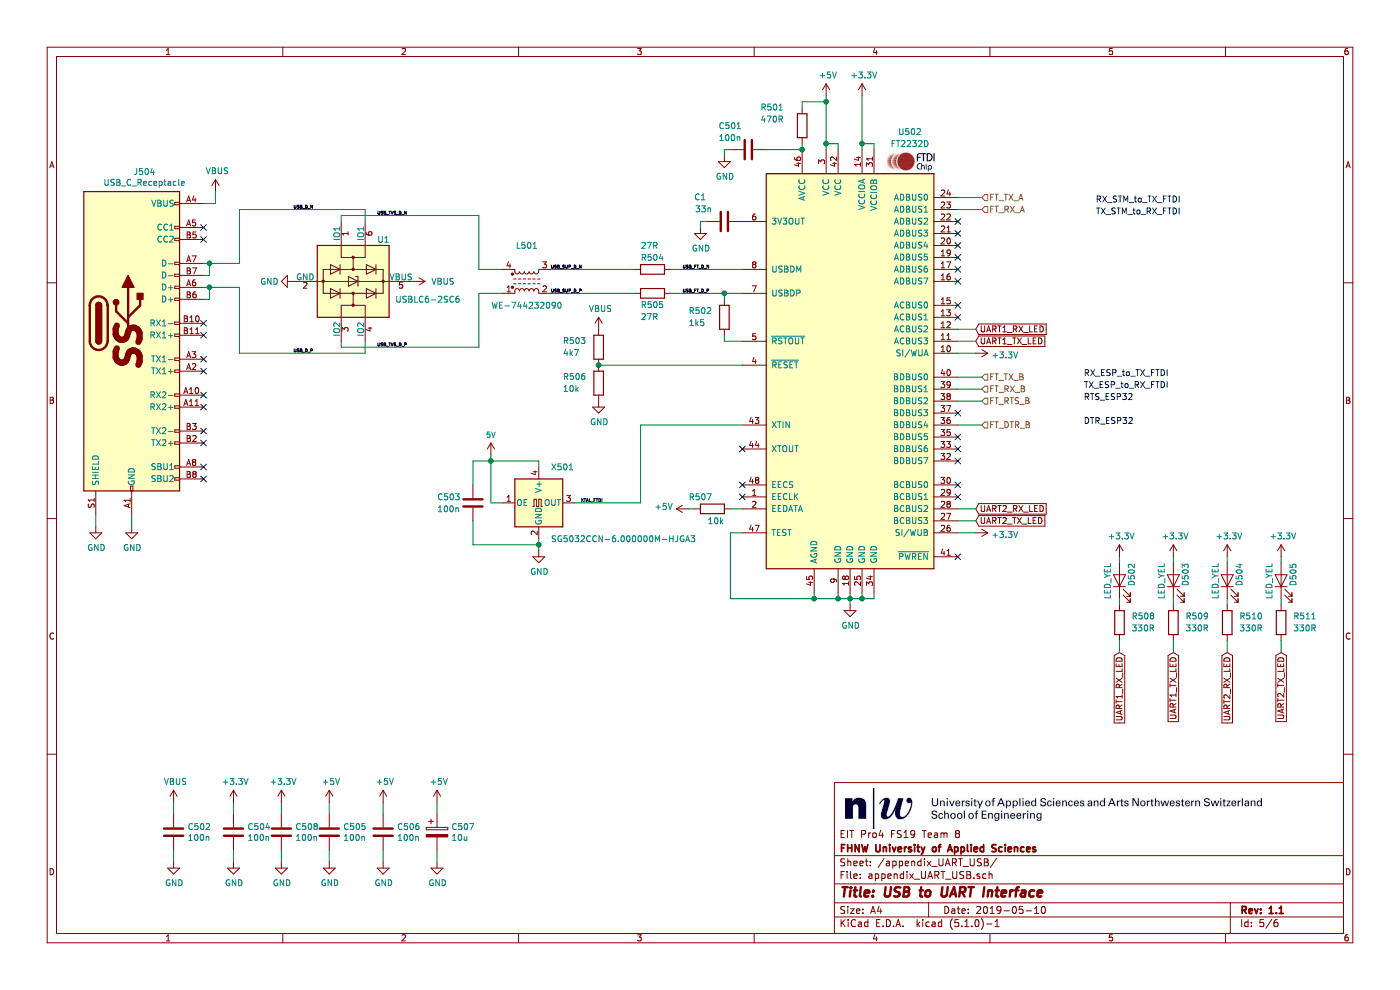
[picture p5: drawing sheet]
EESchema Schematic File Version 4
LIBS:FHNW-Pro4E-FS19T8-3DPrinterBoard-STM32-cache
EELAYER 29 0
EELAYER END
$Descr A4 11693 8268
encoding utf-8
Sheet 5 6
Title "USB to UART Interface"
Date "2019-05-10"
Rev "1.1"
Comp "FHNW University of Applied Sciences"
Comment1 "EIT Pro4 FS19 Team 8"
Comment2 ""
Comment3 ""
Comment4 ""
$EndDescr
$Comp
L Device:C C502
U 1 1
P 1450 6950
F 0 "C502" H 1565 6996 50  0000 L CNN
F 1 "100n" H 1565 6905 50  0000 L CNN
F 2 "Capacitors_SMD:C_0603" H 1488 6800 50  0001 C CNN
F 3 "~" H 1450 6950 50  0001 C CNN
	1    1450 6950
	1    0    0    -1  
$EndComp
$Comp
L Connector:USB_C_Receptacle J504
U 1 1
P 1100 2700
F 0 "J504" H 1207 3967 50  0000 C CNN
F 1 "USB_C_Receptacle" H 1207 3876 50  0000 C CNN
F 2 "Connectors_USB:USB_C_Receptacle_Amphenol_12401610E4-2A" H 1250 2700 50  0001 C CNN
F 3 "https://www.usb.org/sites/default/files/documents/usb_type-c.zip" H 1250 2700 50  0001 C CNN
	1    1100 2700
	1    0    0    -1  
$EndComp
$Comp
L power:GND #PWR0143
U 1 1
P 1100 4400
F 0 "#PWR0143" H 1100 4150 50  0001 C CNN
F 1 "GND" H 1105 4227 50  0000 C CNN
F 2 "" H 1100 4400 50  0001 C CNN
F 3 "" H 1100 4400 50  0001 C CNN
	1    1100 4400
	1    0    0    -1  
$EndComp
Wire Wire Line
	1100 4400 1100 4300
Wire Wire Line
	1700 2500 1750 2500
Wire Wire Line
	1750 2500 1750 2400
Connection ~ 1750 2400
Wire Wire Line
	1750 2400 1700 2400
Wire Wire Line
	1700 2300 1750 2300
Wire Wire Line
	1750 2300 1750 2200
Connection ~ 1750 2200
Wire Wire Line
	1750 2200 1700 2200
$Comp
L power:GND #PWR0508
U 1 1
P 800 4400
F 0 "#PWR0508" H 800 4150 50  0001 C CNN
F 1 "GND" H 805 4227 50  0000 C CNN
F 2 "" H 800 4400 50  0001 C CNN
F 3 "" H 800 4400 50  0001 C CNN
	1    800  4400
	1    0    0    -1  
$EndComp
Wire Wire Line
	800  4400 800  4300
$Comp
L power:VBUS #PWR0501
U 1 1
P 1800 1600
F 0 "#PWR0501" H 1800 1450 50  0001 C CNN
F 1 "VBUS" H 1815 1773 50  0000 C CNN
F 2 "" H 1800 1600 50  0001 C CNN
F 3 "" H 1800 1600 50  0001 C CNN
	1    1800 1600
	1    0    0    -1  
$EndComp
Wire Wire Line
	1700 1700 1800 1700
Wire Wire Line
	1800 1700 1800 1600
Wire Wire Line
	1750 2200 2000 2200
Wire Wire Line
	1750 2400 2000 2400
Text Label 2450 2950 0    25   ~ 0
USB_D_P
Text Label 3150 2900 0    25   ~ 0
USB_TVS_D_P
Text Label 3150 1800 0    25   ~ 0
USB_TVS_D_N
Text Label 2450 1750 0    25   ~ 0
USB_D_N
$Comp
L power:GND #PWR0507
U 1 1
P 1450 7200
F 0 "#PWR0507" H 1450 6950 50  0001 C CNN
F 1 "GND" H 1455 7027 50  0000 C CNN
F 2 "" H 1450 7200 50  0001 C CNN
F 3 "" H 1450 7200 50  0001 C CNN
	1    1450 7200
	1    0    0    -1  
$EndComp
$Comp
L power:VBUS #PWR0506
U 1 1
P 1450 6700
F 0 "#PWR0506" H 1450 6550 50  0001 C CNN
F 1 "VBUS" H 1465 6873 50  0000 C CNN
F 2 "" H 1450 6700 50  0001 C CNN
F 3 "" H 1450 6700 50  0001 C CNN
	1    1450 6700
	1    0    0    -1  
$EndComp
$Comp
L Device:R R504
U 1 1
P 5450 2250
F 0 "R504" V 5350 2150 50  0000 L CNN
F 1 "27R" V 5250 2150 50  0000 L CNN
F 2 "Resistors_SMD:R_0603" V 5380 2250 50  0001 C CNN
F 3 "~" H 5450 2250 50  0001 C CNN
	1    5450 2250
	0    1    1    0   
$EndComp
$Comp
L Device:R R505
U 1 1
P 5450 2450
F 0 "R505" V 5350 2350 50  0000 L CNN
F 1 "27R" V 5250 2350 50  0000 L CNN
F 2 "Resistors_SMD:R_0603" V 5380 2450 50  0001 C CNN
F 3 "~" H 5450 2450 50  0001 C CNN
	1    5450 2450
	0    1    -1   0   
$EndComp
Wire Wire Line
	4000 2250 4200 2250
Wire Wire Line
	4200 2450 4000 2450
Text Label 4600 2450 0    25   ~ 0
USB_SUP_D_P
Text Label 4600 2250 0    25   ~ 0
USB_SUP_D_N
$Comp
L Interface_USB:FT2232D U502
U 1 1
P 7100 3150
F 0 "U502" H 7600 5200 50  0000 C CNN
F 1 "FT2232D" H 7600 5100 50  0000 C CNN
F 2 "Package_QFP:LQFP-48_7x7mm_P0.5mm" H 7100 3150 50  0001 C CNN
F 3 "http://www.ftdichip.com/Support/Documents/DataSheets/ICs/DS_FT2232D.pdf" H 7100 3150 50  0001 C CNN
	1    7100 3150
	1    0    0    -1  
$EndComp
Text Label 5700 2450 0    25   ~ 0
USB_FT_D_P
Text Label 5700 2250 0    25   ~ 0
USB_FT_D_N
$Comp
L power:GND #PWR0509
U 1 1
P 7100 5050
F 0 "#PWR0509" H 7100 4800 50  0001 C CNN
F 1 "GND" H 7105 4877 50  0000 C CNN
F 2 "" H 7100 5050 50  0001 C CNN
F 3 "" H 7100 5050 50  0001 C CNN
	1    7100 5050
	1    0    0    -1  
$EndComp
Wire Wire Line
	7100 5050 7100 5000
Wire Wire Line
	7100 5000 7200 5000
Wire Wire Line
	7300 5000 7300 4950
Connection ~ 7100 5000
Wire Wire Line
	7100 5000 7100 4950
Wire Wire Line
	7200 4950 7200 5000
Connection ~ 7200 5000
Wire Wire Line
	7200 5000 7300 5000
Wire Wire Line
	7100 5000 7000 5000
Wire Wire Line
	6800 5000 6800 4950
Wire Wire Line
	7000 4950 7000 5000
Connection ~ 7000 5000
Wire Wire Line
	7000 5000 6800 5000
Wire Wire Line
	7300 1250 7300 1200
Wire Wire Line
	7200 1200 7200 1250
Wire Wire Line
	7000 1250 7000 1200
Wire Wire Line
	6900 1200 6900 1250
Wire Wire Line
	6800 5000 6100 5000
Wire Wire Line
	6100 5000 6100 4450
Wire Wire Line
	6100 4450 6200 4450
Connection ~ 6800 5000
NoConn ~ 8000 4650
Wire Wire Line
	8150 4450 8000 4450
Text GLabel 8150 4250 2    50   Input ~ 0
UART2_RX_LED
Text GLabel 8150 4350 2    50   Input ~ 0
UART2_TX_LED
Wire Wire Line
	8150 4350 8000 4350
Wire Wire Line
	8000 4250 8150 4250
NoConn ~ 8000 4150
NoConn ~ 8000 4050
NoConn ~ 8000 3850
NoConn ~ 8000 3750
NoConn ~ 8000 3650
Wire Wire Line
	8150 2950 8000 2950
NoConn ~ 8000 1850
NoConn ~ 8000 1950
NoConn ~ 8000 2050
NoConn ~ 8000 2150
NoConn ~ 8000 2250
NoConn ~ 8000 2350
NoConn ~ 8000 2550
NoConn ~ 8000 2650
NoConn ~ 8000 3450
$Comp
L Device:R R501
U 1 1
P 6700 1050
F 0 "R501" H 6350 900 50  0000 L CNN
F 1 "470R" H 6350 1000 50  0000 L CNN
F 2 "Resistors_SMD:R_0603" V 6630 1050 50  0001 C CNN
F 3 "~" H 6700 1050 50  0001 C CNN
	1    6700 1050
	1    0    0    1   
$EndComp
Wire Wire Line
	6900 1200 7000 1200
Wire Wire Line
	6700 900  6700 850 
Wire Wire Line
	6700 850  6900 850 
Wire Wire Line
	6900 850  6900 1200
Connection ~ 6900 1200
Wire Wire Line
	6900 800  6900 850 
Connection ~ 6900 850 
Wire Wire Line
	7200 1200 7300 1200
Wire Wire Line
	7200 1200 7200 800 
Connection ~ 7200 1200
$Comp
L Device:C C501
U 1 1
P 6250 1250
F 0 "C501" V 6050 1000 50  0000 L CNN
F 1 "100n" V 6150 1000 50  0000 L CNN
F 2 "Capacitors_SMD:C_0603" H 6288 1100 50  0001 C CNN
F 3 "~" H 6250 1250 50  0001 C CNN
	1    6250 1250
	0    1    1    0   
$EndComp
$Comp
L power:GND #PWR0502
U 1 1
P 6050 1300
F 0 "#PWR0502" H 6050 1050 50  0001 C CNN
F 1 "GND" H 6055 1127 50  0000 C CNN
F 2 "" H 6050 1300 50  0001 C CNN
F 3 "" H 6050 1300 50  0001 C CNN
	1    6050 1300
	1    0    0    -1  
$EndComp
Wire Wire Line
	6200 2250 5600 2250
Wire Wire Line
	4600 2250 5300 2250
Wire Wire Line
	4600 2450 5300 2450
$Comp
L Device:R R502
U 1 1
P 6050 2650
F 0 "R502" H 5750 2600 50  0000 L CNN
F 1 "1k5" H 5750 2700 50  0000 L CNN
F 2 "Resistors_SMD:R_0603" V 5980 2650 50  0001 C CNN
F 3 "~" H 6050 2650 50  0001 C CNN
	1    6050 2650
	1    0    0    1   
$EndComp
Wire Wire Line
	5600 2450 6050 2450
Wire Wire Line
	6050 2500 6050 2450
Connection ~ 6050 2450
Wire Wire Line
	6050 2450 6200 2450
Wire Wire Line
	6050 2800 6050 2850
Wire Wire Line
	6050 2850 6200 2850
$Comp
L power:VBUS #PWR0503
U 1 1
P 5000 2750
F 0 "#PWR0503" H 5000 2600 50  0001 C CNN
F 1 "VBUS" H 5015 2923 50  0000 C CNN
F 2 "" H 5000 2750 50  0001 C CNN
F 3 "" H 5000 2750 50  0001 C CNN
	1    5000 2750
	1    0    0    -1  
$EndComp
$Comp
L Device:R R503
U 1 1
P 5000 2900
F 0 "R503" H 4700 2850 50  0000 L CNN
F 1 "4k7" H 4700 2950 50  0000 L CNN
F 2 "Resistors_SMD:R_0603" V 4930 2900 50  0001 C CNN
F 3 "~" H 5000 2900 50  0001 C CNN
	1    5000 2900
	1    0    0    1   
$EndComp
$Comp
L Device:R R506
U 1 1
P 5000 3200
F 0 "R506" H 4700 3150 50  0000 L CNN
F 1 "10k" H 4700 3250 50  0000 L CNN
F 2 "Resistors_SMD:R_0603" V 4930 3200 50  0001 C CNN
F 3 "~" H 5000 3200 50  0001 C CNN
	1    5000 3200
	1    0    0    1   
$EndComp
Connection ~ 5000 3050
$Comp
L power:GND #PWR0510
U 1 1
P 5000 3350
F 0 "#PWR0510" H 5000 3100 50  0001 C CNN
F 1 "GND" H 5005 3177 50  0000 C CNN
F 2 "" H 5000 3350 50  0001 C CNN
F 3 "" H 5000 3350 50  0001 C CNN
	1    5000 3350
	1    0    0    -1  
$EndComp
$Comp
L Device:R R507
U 1 1
P 5950 4250
F 0 "R507" V 5850 4250 50  0000 L CNN
F 1 "10k" V 6050 4150 50  0000 L CNN
F 2 "Resistors_SMD:R_0603" V 5880 4250 50  0001 C CNN
F 3 "~" H 5950 4250 50  0001 C CNN
	1    5950 4250
	0    -1   1    0   
$EndComp
Wire Wire Line
	6100 4250 6200 4250
NoConn ~ 6200 4150
NoConn ~ 6200 4050
NoConn ~ 6200 3750
Wire Wire Line
	5750 4250 5800 4250
$Comp
L Device:LED D?
U 1 1
P 9350 4850
AR Path="/5CC68B5F" Ref="D?"  Part="1" 
AR Path="/5CA3CC17/5CC68B5F" Ref="D502"  Part="1" 
F 0 "D502" H 9500 4750 50  0000 R CNN
F 1 "LED_YEL" H 9500 4950 50  0000 R CNN
F 2 "LED_SMD:LED_0805_2012Metric" H 9350 4850 50  0001 C CNN
F 3 "~" H 9350 4850 50  0001 C CNN
	1    9350 4850
	0    -1   -1   0   
$EndComp
$Comp
L Device:R R508
U 1 1
P 9350 5200
F 0 "R508" H 9450 5150 50  0000 L CNN
F 1 "330R" H 9450 5250 50  0000 L CNN
F 2 "Resistors_SMD:R_0603" V 9280 5200 50  0001 C CNN
F 3 "~" H 9350 5200 50  0001 C CNN
	1    9350 5200
	1    0    0    1   
$EndComp
Wire Wire Line
	9350 4650 9350 4700
Wire Wire Line
	9350 5000 9350 5050
Text GLabel 8150 2750 2    50   Input ~ 0
UART1_RX_LED
Text GLabel 8150 2850 2    50   Input ~ 0
UART1_TX_LED
Wire Wire Line
	8150 2750 8000 2750
Wire Wire Line
	8000 2850 8150 2850
Text GLabel 9350 5450 3    50   Input ~ 0
UART1_RX_LED
Text GLabel 9800 5450 3    50   Input ~ 0
UART1_TX_LED
Wire Wire Line
	9350 5350 9350 5450
$Comp
L Device:LED D?
U 1 1
P 9800 4850
AR Path="/5CC8BE19" Ref="D?"  Part="1" 
AR Path="/5CA3CC17/5CC8BE19" Ref="D503"  Part="1" 
F 0 "D503" H 9950 4750 50  0000 R CNN
F 1 "LED_YEL" H 9950 4950 50  0000 R CNN
F 2 "LED_SMD:LED_0805_2012Metric" H 9800 4850 50  0001 C CNN
F 3 "~" H 9800 4850 50  0001 C CNN
	1    9800 4850
	0    -1   -1   0   
$EndComp
$Comp
L Device:R R509
U 1 1
P 9800 5200
F 0 "R509" H 9900 5150 50  0000 L CNN
F 1 "330R" H 9900 5250 50  0000 L CNN
F 2 "Resistors_SMD:R_0603" V 9730 5200 50  0001 C CNN
F 3 "~" H 9800 5200 50  0001 C CNN
	1    9800 5200
	1    0    0    1   
$EndComp
Wire Wire Line
	9800 4650 9800 4700
Wire Wire Line
	9800 5000 9800 5050
Wire Wire Line
	9800 5350 9800 5450
$Comp
L Device:LED D?
U 1 1
P 10250 4850
AR Path="/5CC90F6E" Ref="D?"  Part="1" 
AR Path="/5CA3CC17/5CC90F6E" Ref="D504"  Part="1" 
F 0 "D504" H 10400 4750 50  0000 R CNN
F 1 "LED_YEL" H 10400 4950 50  0000 R CNN
F 2 "LED_SMD:LED_0805_2012Metric" H 10250 4850 50  0001 C CNN
F 3 "~" H 10250 4850 50  0001 C CNN
	1    10250 4850
	0    -1   -1   0   
$EndComp
$Comp
L Device:R R510
U 1 1
P 10250 5200
F 0 "R510" H 10350 5150 50  0000 L CNN
F 1 "330R" H 10350 5250 50  0000 L CNN
F 2 "Resistors_SMD:R_0603" V 10180 5200 50  0001 C CNN
F 3 "~" H 10250 5200 50  0001 C CNN
	1    10250 5200
	1    0    0    1   
$EndComp
Wire Wire Line
	10250 4650 10250 4700
Wire Wire Line
	10250 5000 10250 5050
Wire Wire Line
	10250 5350 10250 5450
$Comp
L Device:LED D?
U 1 1
P 10700 4850
AR Path="/5CC90F8F" Ref="D?"  Part="1" 
AR Path="/5CA3CC17/5CC90F8F" Ref="D505"  Part="1" 
F 0 "D505" H 10850 4750 50  0000 R CNN
F 1 "LED_YEL" H 10850 4950 50  0000 R CNN
F 2 "LED_SMD:LED_0805_2012Metric" H 10700 4850 50  0001 C CNN
F 3 "~" H 10700 4850 50  0001 C CNN
	1    10700 4850
	0    -1   -1   0   
$EndComp
$Comp
L Device:R R511
U 1 1
P 10700 5200
F 0 "R511" H 10800 5150 50  0000 L CNN
F 1 "330R" H 10800 5250 50  0000 L CNN
F 2 "Resistors_SMD:R_0603" V 10630 5200 50  0001 C CNN
F 3 "~" H 10700 5200 50  0001 C CNN
	1    10700 5200
	1    0    0    1   
$EndComp
Wire Wire Line
	10700 4650 10700 4700
Wire Wire Line
	10700 5000 10700 5050
Wire Wire Line
	10700 5350 10700 5450
Text GLabel 10250 5450 3    50   Input ~ 0
UART2_RX_LED
Text GLabel 10700 5450 3    50   Input ~ 0
UART2_TX_LED
$Comp
L FHNW-Pro4E-FS19T8-Library:SG5032CCN-6.000000M-HJGA3 X501
U 1 1
P 4500 4200
F 0 "X501" H 4600 4500 50  0000 L CNN
F 1 "SG5032CCN-6.000000M-HJGA3" H 4600 3900 50  0000 L CNN
F 2 "Oscillator:Oscillator_SMD_SeikoEpson_SG8002LB-4Pin_5.0x3.2mm" H 5200 3850 50  0001 C CNN
F 3 "https://support.epson.biz/td/api/doc_check.php?mode=dl&lang=en&Parts=SG-8002DC" H 4400 4200 50  0001 C CNN
	1    4500 4200
	1    0    0    -1  
$EndComp
$Comp
L Device:C C503
U 1 1
P 3950 4200
F 0 "C503" H 3650 4250 50  0000 L CNN
F 1 "100n" H 3650 4150 50  0000 L CNN
F 2 "Capacitors_SMD:C_0603" H 3988 4050 50  0001 C CNN
F 3 "~" H 3950 4200 50  0001 C CNN
	1    3950 4200
	1    0    0    -1  
$EndComp
$Comp
L power:+5V #SUPPLY0502
U 1 1
P 4100 3800
F 0 "#SUPPLY0502" H 4150 3800 45  0001 L BNN
F 1 "5V" H 4100 3970 45  0000 C CNN
F 2 "XXX-00000" H 4100 3981 60  0001 C CNN
F 3 "" H 4100 3800 60  0001 C CNN
	1    4100 3800
	1    0    0    -1  
$EndComp
Wire Wire Line
	4200 4200 4100 4200
Wire Wire Line
	4100 4200 4100 3850
Wire Wire Line
	4500 3900 4500 3850
Wire Wire Line
	4500 3850 4100 3850
Connection ~ 4100 3850
Wire Wire Line
	4100 3850 4100 3800
Wire Wire Line
	3950 3850 4100 3850
Wire Wire Line
	3950 4050 3950 3850
Wire Wire Line
	3950 4350 3950 4550
Wire Wire Line
	3950 4550 4500 4550
Wire Wire Line
	4500 4550 4500 4500
$Comp
L power:GND #PWR0511
U 1 1
P 4500 4600
F 0 "#PWR0511" H 4500 4350 50  0001 C CNN
F 1 "GND" H 4505 4427 50  0000 C CNN
F 2 "" H 4500 4600 50  0001 C CNN
F 3 "" H 4500 4600 50  0001 C CNN
	1    4500 4600
	1    0    0    -1  
$EndComp
Wire Wire Line
	4500 4600 4500 4550
Connection ~ 4500 4550
Wire Wire Line
	5000 3050 6200 3050
Wire Wire Line
	6200 3550 5350 3550
Wire Wire Line
	5350 3550 5350 4200
Wire Wire Line
	5350 4200 4800 4200
Text Label 4850 4200 0    25   ~ 0
XTAL_FTDI
Wire Wire Line
	8200 3550 8000 3550
Wire Wire Line
	8000 3350 8200 3350
Wire Wire Line
	8200 3150 8000 3150
Wire Wire Line
	8000 3250 8200 3250
Wire Wire Line
	8200 1650 8000 1650
Wire Wire Line
	8000 1750 8200 1750
Wire Wire Line
	1450 6800 1450 6700
Wire Wire Line
	1450 7200 1450 7100
$Comp
L Device:C C504
U 1 1
P 1950 6950
F 0 "C504" H 2065 6996 50  0000 L CNN
F 1 "100n" H 2065 6905 50  0000 L CNN
F 2 "Capacitors_SMD:C_0603" H 1988 6800 50  0001 C CNN
F 3 "~" H 1950 6950 50  0001 C CNN
	1    1950 6950
	1    0    0    -1  
$EndComp
$Comp
L power:GND #PWR0512
U 1 1
P 1950 7200
F 0 "#PWR0512" H 1950 6950 50  0001 C CNN
F 1 "GND" H 1955 7027 50  0000 C CNN
F 2 "" H 1950 7200 50  0001 C CNN
F 3 "" H 1950 7200 50  0001 C CNN
	1    1950 7200
	1    0    0    -1  
$EndComp
Wire Wire Line
	1950 6800 1950 6700
Wire Wire Line
	1950 7200 1950 7100
$Comp
L Device:C C505
U 1 1
P 2750 6950
F 0 "C505" H 2865 6996 50  0000 L CNN
F 1 "100n" H 2865 6905 50  0000 L CNN
F 2 "Capacitors_SMD:C_0603" H 2788 6800 50  0001 C CNN
F 3 "~" H 2750 6950 50  0001 C CNN
	1    2750 6950
	1    0    0    -1  
$EndComp
$Comp
L power:GND #PWR0513
U 1 1
P 2750 7200
F 0 "#PWR0513" H 2750 6950 50  0001 C CNN
F 1 "GND" H 2755 7027 50  0000 C CNN
F 2 "" H 2750 7200 50  0001 C CNN
F 3 "" H 2750 7200 50  0001 C CNN
	1    2750 7200
	1    0    0    -1  
$EndComp
Wire Wire Line
	2750 6800 2750 6700
Wire Wire Line
	2750 7200 2750 7100
$Comp
L Device:C C506
U 1 1
P 3200 6950
F 0 "C506" H 3315 6996 50  0000 L CNN
F 1 "100n" H 3315 6905 50  0000 L CNN
F 2 "Capacitors_SMD:C_0603" H 3238 6800 50  0001 C CNN
F 3 "~" H 3200 6950 50  0001 C CNN
	1    3200 6950
	1    0    0    -1  
$EndComp
$Comp
L power:GND #PWR0514
U 1 1
P 3200 7200
F 0 "#PWR0514" H 3200 6950 50  0001 C CNN
F 1 "GND" H 3205 7027 50  0000 C CNN
F 2 "" H 3200 7200 50  0001 C CNN
F 3 "" H 3200 7200 50  0001 C CNN
	1    3200 7200
	1    0    0    -1  
$EndComp
Wire Wire Line
	3200 6800 3200 6700
Wire Wire Line
	3200 7200 3200 7100
$Comp
L power:GND #PWR0515
U 1 1
P 3650 7200
F 0 "#PWR0515" H 3650 6950 50  0001 C CNN
F 1 "GND" H 3655 7027 50  0000 C CNN
F 2 "" H 3650 7200 50  0001 C CNN
F 3 "" H 3650 7200 50  0001 C CNN
	1    3650 7200
	1    0    0    -1  
$EndComp
Wire Wire Line
	3650 6800 3650 6700
Wire Wire Line
	3650 7200 3650 7100
$Comp
L Device:CP C507
U 1 1
P 3650 6950
F 0 "C507" H 3768 6996 50  0000 L CNN
F 1 "10u" H 3768 6905 50  0000 L CNN
F 2 "Capacitors_SMD:C_1210" H 3688 6800 50  0001 C CNN
F 3 "~" H 3650 6950 50  0001 C CNN
	1    3650 6950
	1    0    0    -1  
$EndComp
$Comp
L power:+3.3V #PWR05
U 1 1
P 1950 6700
F 0 "#PWR05" H 1950 6550 50  0001 C CNN
F 1 "+3.3V" H 1965 6873 50  0000 C CNN
F 2 "" H 1950 6700 50  0001 C CNN
F 3 "" H 1950 6700 50  0001 C CNN
	1    1950 6700
	1    0    0    -1  
$EndComp
$Comp
L power:+5V #PWR06
U 1 1
P 2750 6700
F 0 "#PWR06" H 2750 6550 50  0001 C CNN
F 1 "+5V" H 2765 6873 50  0000 C CNN
F 2 "" H 2750 6700 50  0001 C CNN
F 3 "" H 2750 6700 50  0001 C CNN
	1    2750 6700
	1    0    0    -1  
$EndComp
$Comp
L power:+5V #PWR07
U 1 1
P 3200 6700
F 0 "#PWR07" H 3200 6550 50  0001 C CNN
F 1 "+5V" H 3215 6873 50  0000 C CNN
F 2 "" H 3200 6700 50  0001 C CNN
F 3 "" H 3200 6700 50  0001 C CNN
	1    3200 6700
	1    0    0    -1  
$EndComp
$Comp
L power:+5V #PWR08
U 1 1
P 3650 6700
F 0 "#PWR08" H 3650 6550 50  0001 C CNN
F 1 "+5V" H 3665 6873 50  0000 C CNN
F 2 "" H 3650 6700 50  0001 C CNN
F 3 "" H 3650 6700 50  0001 C CNN
	1    3650 6700
	1    0    0    -1  
$EndComp
$Comp
L power:+3.3V #PWR014
U 1 1
P 9350 4650
F 0 "#PWR014" H 9350 4500 50  0001 C CNN
F 1 "+3.3V" H 9365 4823 50  0000 C CNN
F 2 "" H 9350 4650 50  0001 C CNN
F 3 "" H 9350 4650 50  0001 C CNN
	1    9350 4650
	1    0    0    -1  
$EndComp
$Comp
L power:+3.3V #PWR015
U 1 1
P 9800 4650
F 0 "#PWR015" H 9800 4500 50  0001 C CNN
F 1 "+3.3V" H 9815 4823 50  0000 C CNN
F 2 "" H 9800 4650 50  0001 C CNN
F 3 "" H 9800 4650 50  0001 C CNN
	1    9800 4650
	1    0    0    -1  
$EndComp
$Comp
L power:+3.3V #PWR016
U 1 1
P 10250 4650
F 0 "#PWR016" H 10250 4500 50  0001 C CNN
F 1 "+3.3V" H 10265 4823 50  0000 C CNN
F 2 "" H 10250 4650 50  0001 C CNN
F 3 "" H 10250 4650 50  0001 C CNN
	1    10250 4650
	1    0    0    -1  
$EndComp
$Comp
L power:+3.3V #PWR017
U 1 1
P 10700 4650
F 0 "#PWR017" H 10700 4500 50  0001 C CNN
F 1 "+3.3V" H 10715 4823 50  0000 C CNN
F 2 "" H 10700 4650 50  0001 C CNN
F 3 "" H 10700 4650 50  0001 C CNN
	1    10700 4650
	1    0    0    -1  
$EndComp
$Comp
L power:+3.3V #PWR013
U 1 1
P 8150 4450
F 0 "#PWR013" H 8150 4300 50  0001 C CNN
F 1 "+3.3V" V 8165 4578 50  0000 L CNN
F 2 "" H 8150 4450 50  0001 C CNN
F 3 "" H 8150 4450 50  0001 C CNN
	1    8150 4450
	0    1    1    0   
$EndComp
$Comp
L power:+3.3V #PWR012
U 1 1
P 8150 2950
F 0 "#PWR012" H 8150 2800 50  0001 C CNN
F 1 "+3.3V" V 8165 3078 50  0000 L CNN
F 2 "" H 8150 2950 50  0001 C CNN
F 3 "" H 8150 2950 50  0001 C CNN
	1    8150 2950
	0    1    1    0   
$EndComp
$Comp
L power:+3.3V #PWR011
U 1 1
P 7200 800
F 0 "#PWR011" H 7200 650 50  0001 C CNN
F 1 "+3.3V" H 7215 973 50  0000 C CNN
F 2 "" H 7200 800 50  0001 C CNN
F 3 "" H 7200 800 50  0001 C CNN
	1    7200 800 
	1    0    0    -1  
$EndComp
$Comp
L power:+5V #PWR09
U 1 1
P 5750 4250
F 0 "#PWR09" H 5750 4100 50  0001 C CNN
F 1 "+5V" V 5765 4378 50  0000 L CNN
F 2 "" H 5750 4250 50  0001 C CNN
F 3 "" H 5750 4250 50  0001 C CNN
	1    5750 4250
	0    -1   -1   0   
$EndComp
$Comp
L power:+5V #PWR010
U 1 1
P 6900 800
F 0 "#PWR010" H 6900 650 50  0001 C CNN
F 1 "+5V" H 6915 973 50  0000 C CNN
F 2 "" H 6900 800 50  0001 C CNN
F 3 "" H 6900 800 50  0001 C CNN
	1    6900 800 
	1    0    0    -1  
$EndComp
$Comp
L Device:C C1
U 1 1
P 6050 1850
F 0 "C1" V 6250 2000 50  0000 L CNN
F 1 "33n" V 6150 1950 50  0000 L CNN
F 2 "Capacitors_SMD:C_0603" H 6088 1700 50  0001 C CNN
F 3 "~" H 6050 1850 50  0001 C CNN
	1    6050 1850
	0    -1   -1   0   
$EndComp
Wire Wire Line
	6700 1200 6700 1250
Wire Wire Line
	6700 1250 6400 1250
Connection ~ 6700 1250
Wire Wire Line
	6050 1300 6050 1250
Wire Wire Line
	6050 1250 6100 1250
$Comp
L power:GND #PWR018
U 1 1
P 5850 1900
F 0 "#PWR018" H 5850 1650 50  0001 C CNN
F 1 "GND" H 5855 1727 50  0000 C CNN
F 2 "" H 5850 1900 50  0001 C CNN
F 3 "" H 5850 1900 50  0001 C CNN
	1    5850 1900
	1    0    0    -1  
$EndComp
Wire Wire Line
	5850 1900 5850 1850
Wire Wire Line
	5850 1850 5900 1850
NoConn ~ 1700 4000
NoConn ~ 1700 3900
NoConn ~ 1700 3700
NoConn ~ 1700 3600
NoConn ~ 1700 3400
NoConn ~ 1700 3300
NoConn ~ 1700 3100
NoConn ~ 1700 3000
NoConn ~ 1700 2800
NoConn ~ 1700 2700
NoConn ~ 1700 2000
NoConn ~ 1700 1900
Text Notes 9150 1700 0    50   ~ 0
RX_STM_to_TX_FTDI
Text Notes 9150 1800 0    50   ~ 0
TX_STM_to_RX_FTDI
Text Notes 9050 3150 0    50   ~ 0
RX_ESP_to_TX_FTDI
Text Notes 9050 3250 0    50   ~ 0
TX_ESP_to_RX_FTDI
Text Notes 9050 3350 0    50   ~ 0
RTS_ESP32
Text Notes 9050 3550 0    50   ~ 0
DTR_ESP32
Text HLabel 8200 3250 2    50   Input ~ 0
FT_RX_B
Text HLabel 8200 3150 2    50   Input ~ 0
FT_TX_B
Text HLabel 8200 3550 2    50   Input ~ 0
FT_DTR_B
Text HLabel 8200 3350 2    50   Input ~ 0
FT_RTS_B
$Comp
L power:GND #PWR0504
U 1 1
P 2450 2350
F 0 "#PWR0504" H 2450 2100 50  0001 C CNN
F 1 "GND" V 2450 2150 50  0000 C CNN
F 2 "" H 2450 2350 50  0001 C CNN
F 3 "" H 2450 2350 50  0001 C CNN
	1    2450 2350
	0    1    1    0   
$EndComp
$Comp
L power:VBUS #PWR0505
U 1 1
P 3450 2350
F 0 "#PWR0505" H 3450 2200 50  0001 C CNN
F 1 "VBUS" V 3450 2600 50  0000 C CNN
F 2 "" H 3450 2350 50  0001 C CNN
F 3 "" H 3450 2350 50  0001 C CNN
	1    3450 2350
	0    1    1    0   
$EndComp
$Comp
L FHNW-Pro4E-FS19T8-Library:WE-744232090 L501
U 1 1
P 4400 2350
F 0 "L501" H 4400 2650 50  0000 C CNN
F 1 "WE-744232090" H 4400 2150 50  0000 C CNN
F 2 "FHNW-Pro4E-FS19T8-Library:WURTH_USB_Chocke_4PAD" H 4400 2350 50  0001 C CNN
F 3 "~" H 4400 2350 50  0001 C CNN
	1    4400 2350
	1    0    0    -1  
$EndComp
Wire Wire Line
	2000 2950 3050 2950
Wire Wire Line
	3050 2950 3050 2850
Wire Wire Line
	2000 2400 2000 2950
Wire Wire Line
	2850 2850 2850 2900
Wire Wire Line
	2850 2900 4000 2900
Wire Wire Line
	4000 2450 4000 2900
$Comp
L Power_Protection:USBLC6-2SC6 U1
U 1 1
P 2950 2350
F 0 "U1" V 2600 2550 50  0000 L CNN
F 1 "USBLC6-2SC6" V 3100 2700 50  0000 L CNN
F 2 "Package_TO_SOT_SMD:SOT-23-6" H 2200 2750 50  0001 C CNN
F 3 "http://www2.st.com/resource/en/datasheet/CD00050750.pdf" H 3150 2700 50  0001 C CNN
	1    2950 2350
	0    1    1    0   
$EndComp
Wire Wire Line
	2850 1850 2850 1800
Wire Wire Line
	2850 1800 4000 1800
Wire Wire Line
	4000 1800 4000 2250
Wire Wire Line
	3050 1850 3050 1750
Wire Wire Line
	3050 1750 2000 1750
Wire Wire Line
	2000 1750 2000 2200
Text HLabel 8200 1750 2    50   Input ~ 0
FT_RX_A
Text HLabel 8200 1650 2    50   Input ~ 0
FT_TX_A
$Comp
L Device:C C508
U 1 1
P 2350 6950
F 0 "C508" H 2465 6996 50  0000 L CNN
F 1 "100n" H 2465 6905 50  0000 L CNN
F 2 "Capacitors_SMD:C_0603" H 2388 6800 50  0001 C CNN
F 3 "~" H 2350 6950 50  0001 C CNN
	1    2350 6950
	1    0    0    -1  
$EndComp
$Comp
L power:GND #PWR0517
U 1 1
P 2350 7200
F 0 "#PWR0517" H 2350 6950 50  0001 C CNN
F 1 "GND" H 2355 7027 50  0000 C CNN
F 2 "" H 2350 7200 50  0001 C CNN
F 3 "" H 2350 7200 50  0001 C CNN
	1    2350 7200
	1    0    0    -1  
$EndComp
Wire Wire Line
	2350 6800 2350 6700
Wire Wire Line
	2350 7200 2350 7100
$Comp
L power:+3.3V #PWR0516
U 1 1
P 2350 6700
F 0 "#PWR0516" H 2350 6550 50  0001 C CNN
F 1 "+3.3V" H 2365 6873 50  0000 C CNN
F 2 "" H 2350 6700 50  0001 C CNN
F 3 "" H 2350 6700 50  0001 C CNN
	1    2350 6700
	1    0    0    -1  
$EndComp
$EndSCHEMATC
